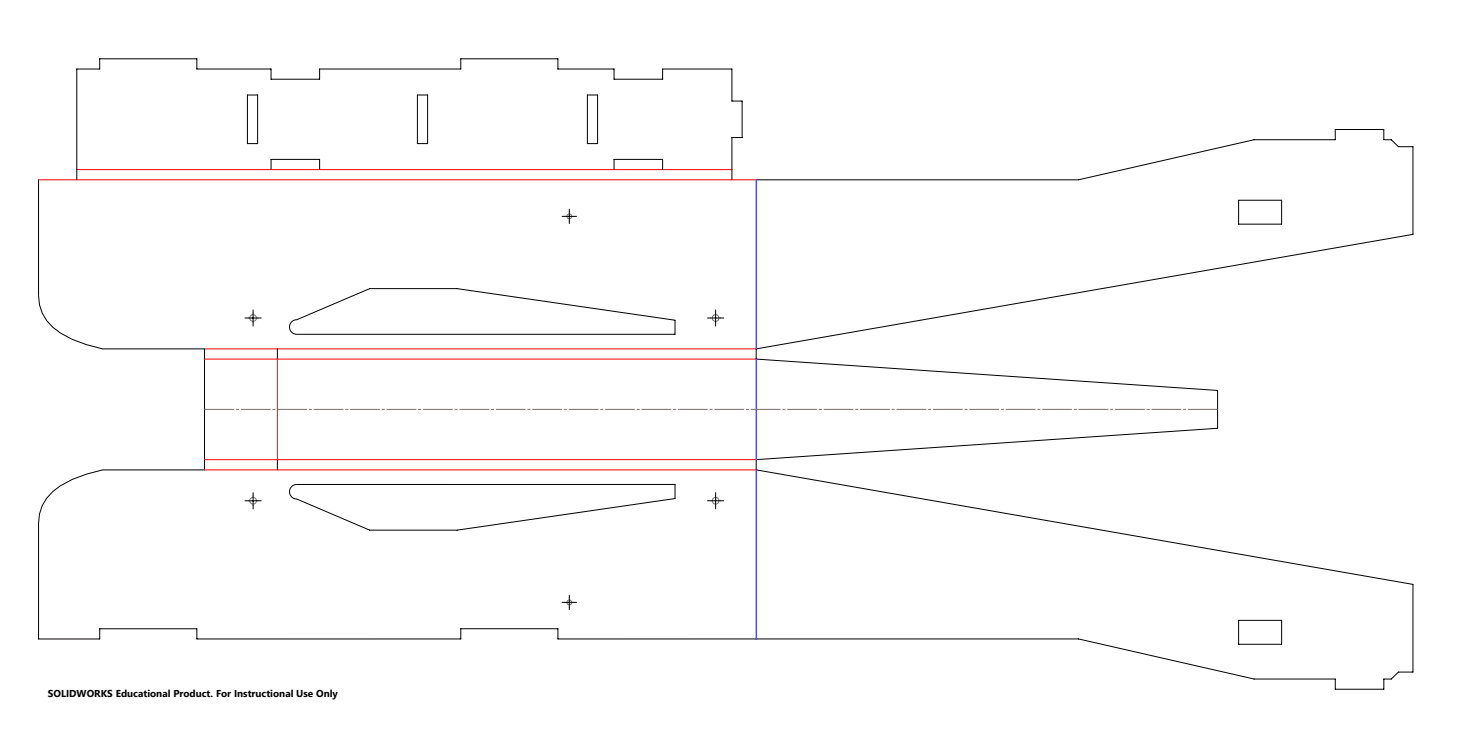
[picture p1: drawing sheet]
<svg xmlns="http://www.w3.org/2000/svg" width="762mm" height="381mm" viewBox="0 0 762 381" stroke-linecap="round" stroke-linejoin="round" font-family="sans-serif">
<g fill="none" stroke="#000" stroke-width=".52">
<path d="M129 50h6v25h-6zM218 50h6v25h-6zM307 50h6v25h-6zM20 94v60a22 22 0 0 0 12 20l6 3 7 3 9 2h53v64h-53a51 51 0 0 0-30 14l-2 4-1 5-1 5v60h32v-5h51v5h138v-5h51v5h272l92 21h42v5h26v-5h4l3-4h8v-46l-344-59v-6l242-16v-20l-242-16v-6l344-60v-45h-8l-3-4h-4v-5h-26v5h-42l-92 21h-169M40 94v-58h12v-5h51v5h39v5h25v-5h74v-5h51v5h29v5h26v-5h36v17h5v19h-5v22M142 89v-6h25v6M321 89v-6h26v6M294 113h8M298 109v8M648 105h22v12h-22zM128 166h9M132 162v8"/>
<path d="M152 168l41-17h46l114 16v8h-198a4 4 0 0 1-3-3 4 4 0 0 1 0-4zM370 166h8M374 162v8M145 182v6M132 257v9M145 240v6M152 254l3-1h198v8l-114 16h-46l-38-16a4 4 0 0 1-3-2 4 4 0 0 1 0-5zM374 257v9M128 262h9M370 262h8M294 315h8M298 311v8"/>
<path d="M648 324h22v13h-22z"/>
</g>
<g fill="none" stroke="#766f6b" stroke-width=".52">
<circle cx="298" cy="113" r="1.3"/>
<circle cx="132" cy="166" r="1.7"/>
<circle cx="374" cy="166" r="1.7"/>
<circle cx="132" cy="262" r="1.7"/>
<circle cx="374" cy="262" r="1.7"/>
<circle cx="298" cy="315" r="1.3"/>
</g>
<path d="M20 94h375M40 89h343M107 182h288M107 188h288M145 188v52M395 240h-288M395 246h-288" fill="none" stroke="#f00" stroke-width=".52"/>
<path d="M395 94v88M395 188v52M395 246v88" fill="none" stroke="#00f" stroke-width=".52"/>
<path d="M637 214h-530" fill="none" stroke="#766f6b" stroke-width=".52" stroke-dasharray="15.2 1.3 1.3 1.3" stroke-dashoffset="-.1"/>
<text font-size="5.2" x="25" y="364">SOLIDWORKS Educational Product. For Instructional Use Only</text>
</svg>
